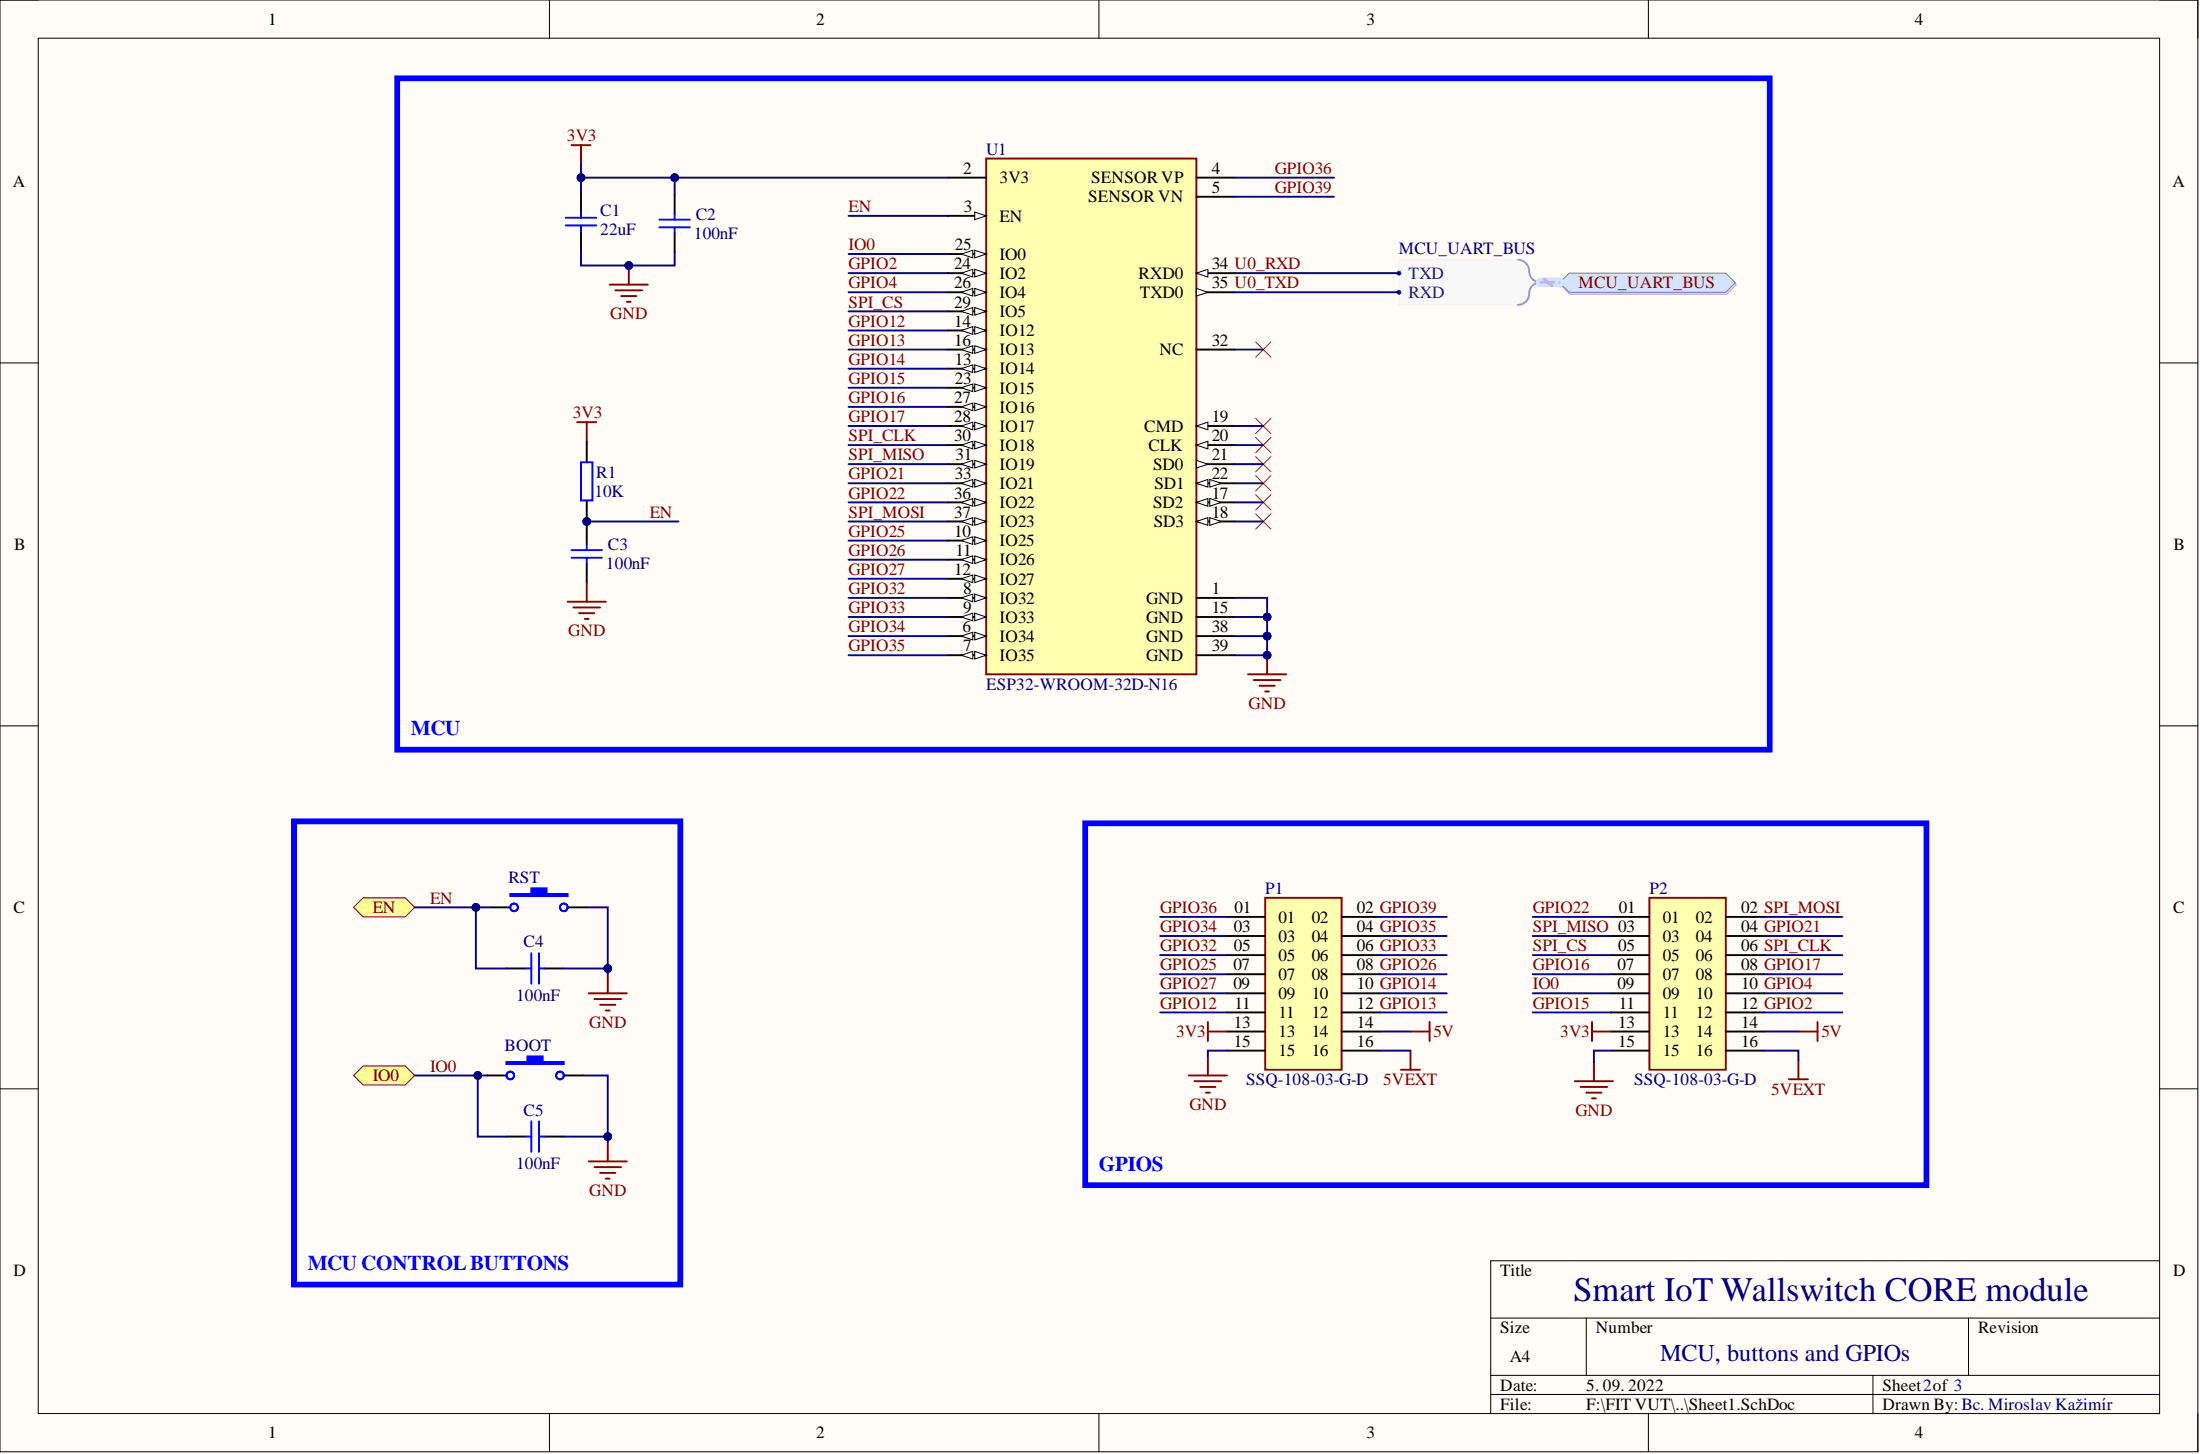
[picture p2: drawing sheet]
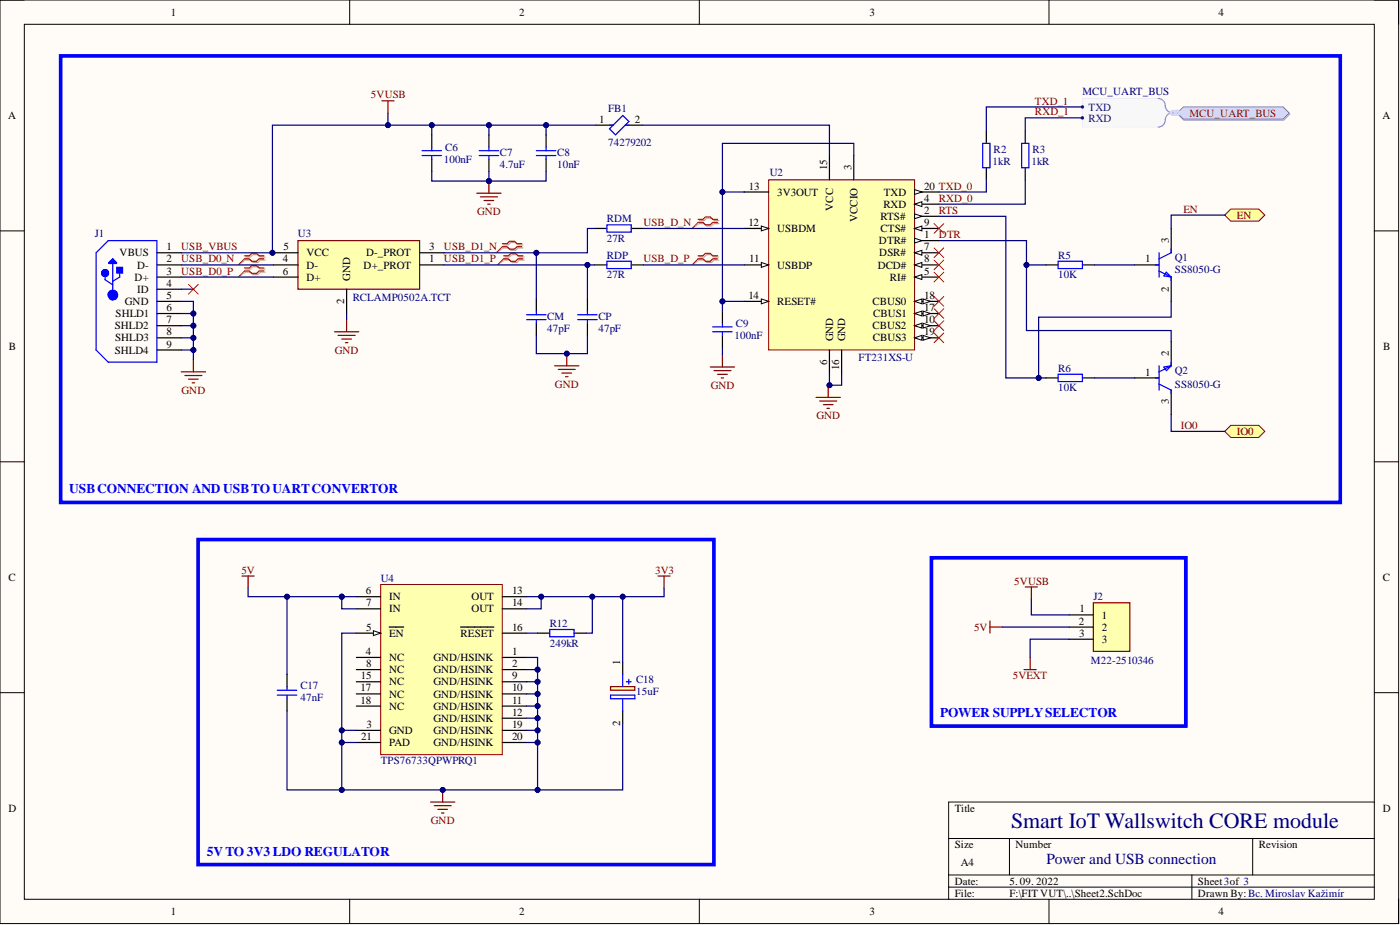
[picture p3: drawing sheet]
# Altium project WallSwitch_Core.PrjPcb
3 sheets, 34 parts. Net scope: hierarchical (ports join the sheet entries above them; power ports are global).
Board file: PCB_WallSwitch_Core.PcbDoc
Sheets:
  Sheet.SchDoc
    MCU, buttons and GPIOs = Sheet1.SchDoc
    Power and USB connection = Sheet2.SchDoc

## Sheet Sheet.SchDoc: Smart IoT Wallswitch CORE module
size A4; Author: Bc. Miroslav Kažimír; DrawnBy: Bc. Miroslav Kažimír; DocumentNumber: Wallswitch Core Module; SheetNumber: 1; SheetTotal: 2

### Sub-sheets
MCU, buttons and GPIOs = Sheet1.SchDoc: EN (bidir), IO0 (bidir), MCU_UART_BUS (harness MCU_UART_BUS)
Power and USB connection = Sheet2.SchDoc: MCU_UART_BUS (harness MCU_UART_BUS), EN (bidir), IO0 (bidir)

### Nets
EN: sheet MCU, buttons and GPIOs/EN, sheet Power and USB connection/EN
IO0: sheet MCU, buttons and GPIOs/IO0, sheet Power and USB connection/IO0

### Buses and harness runs
harness sheet MCU, buttons and GPIOs/MCU_UART_BUS = sheet Power and USB connection/MCU_UART_BUS

## Sheet Sheet1.SchDoc: Smart IoT Wallswitch CORE module
size A4; DrawnBy: Bc. Miroslav Kažimír; DocumentNumber: MCU, buttons and GPIOs; SheetNumber: 2; SheetTotal: 3

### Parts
BOOT  SKRKAHE020  [SKRKAEE020]  (value not drawn)
C1  Capacitance: 22uF  [FP-GRM21B-0_15-IPC_A]  (hidden comment: GRM21BR61A226ME51L)
C2  Capacitance: 100nF  [FP-C0805C-DN-IPC_A]  (hidden comment: C0805C104K5RAC7411)
C3  Capacitance: 100nF  [FP-C0805C-DN-IPC_A]  (hidden comment: C0805C104K5RAC7411)
C4  Capacitance: 100nF  [FP-C0805C-DN-IPC_A]  (hidden comment: C0805C104K5RAC7411)
C5  Capacitance: 100nF  [FP-C0805C-DN-IPC_A]  (hidden comment: C0805C104K5RAC7411)
P1  SSQ-108-03-G-D  [SAMTEC_SSQ-108-XX-X-D]
P2  SSQ-108-03-G-D  [SAMTEC_SSQ-108-XX-X-D]
R1  Resistance: 10K  [RESC2012X70N]  (hidden comment: ERJ-UP6J103V)
RST  SKRKAHE020  [SKRKAEE020]  (value not drawn)
U1  ESP32-WROOM-32D-N16  [FP-ESP32-WROOM-32D_16MB-MFG]

### Blocks framed on the sheet
MCU: C1-C3 R1 U1
MCU CONTROL BUTTONS: BOOT C4 C5 RST
GPIOS: P1 P2

### Ports
EN (bidir), IO0 (bidir), MCU_UART_BUS (harness MCU_UART_BUS)

### Harnesses
MCU_UART_BUS: TXD, RXD

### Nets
3V3: C1.1 C2.1 P1.13 P2.13 R1.1 U1.2(3V3)
5V: P1.14 P2.14
5VEXT: P1.16 P2.16
GND: BOOT.2 C1.2 C2.2 C3.2 C4.2 C5.2 P1.15 P2.15 RST.2 U1.1(GND) U1.15(GND) U1.38(GND) U1.39(GND)
EN: C3.1 C4.1 R1.2 RST.1 U1.3(EN) ; port EN
GPIO2: P2.12 U1.24(IO2)
GPIO4: P2.10 U1.26(IO4)
GPIO12: P1.11 U1.14(IO12)
GPIO13: P1.12 U1.16(IO13)
GPIO14: P1.10 U1.13(IO14)
GPIO15: P2.11 U1.23(IO15)
GPIO16: P2.07 U1.27(IO16)
GPIO17: P2.08 U1.28(IO17)
GPIO21: P2.04 U1.33(IO21)
GPIO22: P2.01 U1.36(IO22)
GPIO25: P1.07 U1.10(IO25)
GPIO26: P1.08 U1.11(IO26)
GPIO27: P1.09 U1.12(IO27)
GPIO32: P1.05 U1.8(IO32)
GPIO33: P1.06 U1.9(IO33)
GPIO34: P1.03 U1.6(IO34)
GPIO35: P1.04 U1.7(IO35)
GPIO36: P1.01 U1.4(SENSOR_VP)
GPIO39: P1.02 U1.5(SENSOR_VN)
IO0: BOOT.1 C5.1 P2.09 U1.25(IO0) ; port IO0
SPI_CLK: P2.06 U1.30(IO18)
SPI_CS: P2.05 U1.29(IO5)
SPI_MISO: P2.03 U1.31(IO19)
SPI_MOSI: P2.02 U1.37(IO23)
U0_RXD: U1.34(RXD0) ; port MCU_UART_BUS.TXD  [project net TXD_1]
U0_TXD: U1.35(TXD0) ; port MCU_UART_BUS.RXD  [project net RXD_1]

Not connected (* = marked no-connect by the designer): U1 17(SD2)* 18(SD3)* 19(CMD)* 20(CLK)* 21(SD0)* 22(SD1)* 32(NC)*

## Sheet Sheet2.SchDoc: Smart IoT Wallswitch CORE module
size A4; DrawnBy: Bc. Miroslav Kažimír; DocumentNumber: Power and USB connection; SheetNumber: 3; SheetTotal: 3

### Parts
C6  Capacitance: 100nF  [FP-C0805C-DN-IPC_A]  (hidden comment: C0805C104K5RAC7411)
C7  Capacitance: 4.7uF  [FP-GRM21B-0_15-IPC_A]  (hidden comment: GRM21BR71C475KE51L)
C8  Capacitance: 10nF  [FP-C0805C-DN-IPC_A]  (hidden comment: C0805C103J5RAC7025)
C9  Capacitance: 100nF  [FP-C0805C-DN-IPC_A]  (hidden comment: C0805C104K5RAC7411)
C17  Capacitance: 47nF  [FP-C0805C-DN-IPC_A]  (hidden comment: C0805C473K5RACAUTO)
C18  Capacitance: 15uF  [CAPPM3216X180N]  (hidden comment: T495A156K010ATE1K0)
CM  Capacitance: 47pF  [FP-C0805C-DN-IPC_A]  (hidden comment: C0805C470J5RACTU)
CP  Capacitance: 47pF  [FP-C0805C-DN-IPC_A]  (hidden comment: C0805C470J5RACTU)
FB1  74279202  [SMD-0805]
J1  10104110-0001LF  [101041100001LF]  (value not drawn)
J2  M22-2510346  [HDRV3W50P0X200_1X3_600X200X525P]
Q1  SS8050-G  [FP-SS8050-G-IPC_A]
Q2  SS8050-G  [FP-SS8050-G-IPC_A]
R2  Resistance: 1kR  [FP-ERJ3G-IPC_A]  (hidden comment: ERJ-3GEYJ102V)
R3  Resistance: 1kR  [FP-ERJ3G-IPC_A]  (hidden comment: ERJ-3GEYJ102V)
R5  Resistance: 10K  [RESC2012X70N]  (hidden comment: ERJ-UP6J103V)
R6  Resistance: 10K  [RESC2012X70N]  (hidden comment: ERJ-UP6J103V)
R12  Resistance: 249kR  [RESC2013X70X40NL20T20]  (hidden comment: ERJ-6ENF2493V)
RDM  Resistance: 27R  [RES_ERJP06F27R0V]  (hidden comment: ERJ-P06F27R0V)
RDP  Resistance: 27R  [RES_ERJP06F27R0V]  (hidden comment: ERJ-P06F27R0V)
U2  FT231XS-U  [SSOP-20_L]
U3  RCLAMP0502A.TCT  [SOTFL50P162X60-6N]
U4  TPS76733QPWPRQ1  [PWP0020L_L]

### Blocks framed on the sheet
USB CONNECTION AND USB TO UART CONVERTOR: C6-C9 CM CP FB1 J1 Q1 Q2 R2 R3 R5 R6 RDM RDP U2 U3
5V TO 3V3 LDO REGULATOR: C17 C18 R12 U4
POWER SUPPLY SELECTOR: J2

### Ports
EN (bidir), IO0 (bidir), MCU_UART_BUS (harness MCU_UART_BUS)

### Harnesses
MCU_UART_BUS: TXD, RXD

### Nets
3V3: C18.1(+) R12.1 U4.13(OUT) U4.14(OUT)
5V: C17.1 J2.2 U4.6(IN) U4.7(IN)
5VEXT: J2.3
GND: C6.2 C7.2 C8.2 C9.2 C17.2 C18.2(-) CM.2 CP.2 J1.5(GND) J1.6(SHLD1) J1.7(SHLD2) J1.8(SHLD3) J1.9(SHLD4) U2.6(GND) U2.16(GND) U3.2(GND) U4.1(GND/HSINK) U4.2(GND/HSINK) U4.3(GND) U4.5(~{EN}) U4.9(GND/HSINK) U4.10(GND/HSINK) U4.11(GND/HSINK) U4.12(GND/HSINK) U4.19(GND/HSINK) U4.20(GND/HSINK) U4.21(PAD)
USB_VBUS: C6.1 C7.1 C8.1 FB1.1 J1.1(VBUS) J2.1 U3.5(VCC)  [also labelled 5VUSB]
DTR: Q2.2(E) R5.1 U2.1(DTR#)
EN: Q1.3(C) ; port EN
IO0: Q2.3(C) ; port IO0
RTS: Q1.2(E) R6.1 U2.2(RTS#)
RXD_0: R3.2 U2.4(RXD)
RXD_1: R3.1 ; port MCU_UART_BUS.RXD
TXD_0: R2.2 U2.20(TXD)
TXD_1: R2.1 ; port MCU_UART_BUS.TXD
USB_D0_N: J1.2(D-) U3.4(D-)
USB_D0_P: J1.3(D+) U3.6(D+)
USB_D1_N: CM.1 RDM.1 U3.3(D-_PROT)
USB_D1_P: CP.1 RDP.1 U3.1(D+_PROT)
USB_D_N: RDM.2 U2.12(USBDM)
USB_D_P: RDP.2 U2.11(USBDP)
NetC9_1: C9.1 U2.3(VCCIO) U2.13(3V3OUT) U2.14(RESET#)
NetFB1_2: FB1.2 U2.15(VCC)
NetQ1_1: Q1.1(B) R5.2
NetQ2_1: Q2.1(B) R6.2
NetR12_2: R12.2 U4.16(~{RESET})

Not connected (* = marked no-connect by the designer): J1 4(ID)*; U2 5(RI#)* 7(DSR#)* 8(DCD#)* 9(CTS#)* 10(CBUS2)* 17(CBUS1)* 18(CBUS0)* 19(CBUS3)*; U4 4(NC) 8(NC) 15(NC) 17(NC) 18(NC)

### Layout directives
differential pair: USB_D0_N, USB_D0_P, USB_D1_N, USB_D1_P, USB_D_N, USB_D_P

## Nets that join several sheets
3V3: Sheet1 (6 pins), Sheet2 (C18.1 R12.1 U4.13 U4.14)
5V: Sheet1 (P1.14 P2.14), Sheet2 (C17.1 J2.2 U4.6 U4.7)
5VEXT: Sheet1 (P1.16 P2.16), Sheet2 (J2.3)
GND: Sheet1 (13 pins), Sheet2 (27 pins)
EN: Sheet1 (5 pins), Sheet2 (Q1.3)
IO0: Sheet1 (BOOT.1 C5.1 P2.09 U1.25), Sheet2 (Q2.3)
RXD_1: Sheet1 (U1.35), Sheet2 (R3.1)
TXD_1: Sheet1 (U1.34), Sheet2 (R2.1)
